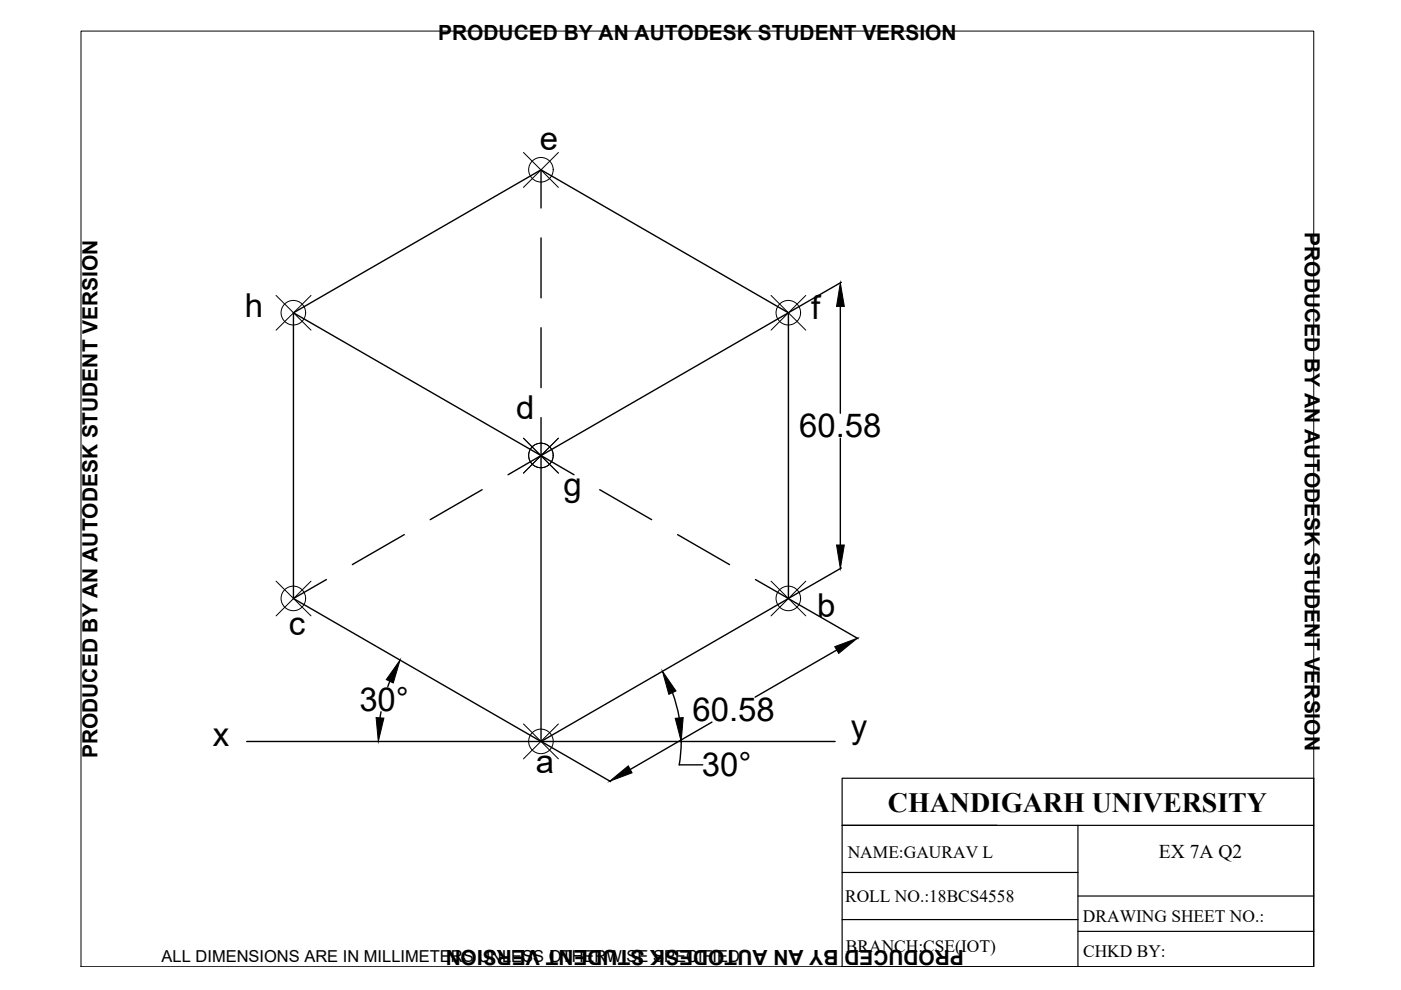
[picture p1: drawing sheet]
<svg xmlns="http://www.w3.org/2000/svg" width="297mm" height="210mm" viewBox="0 0 297 210" stroke-linecap="round" stroke-linejoin="round" font-family="sans-serif">
<!-- layer: thick continuous -->
<g fill="none" stroke="#000" stroke-width=".3">
<path d="M114.7 36l52.5 30.3-52.5 30.3-52.5-30.3M114.7 44.1v-8.1l-52.5 30.3M114.7 50.4v12.7M178.4 59.8l-11.2 6.5M62.2 66.3v60.6M114.7 69.5v12.7M167.2 66.3v60.6M178.2 65v22.6M114.7 88.5v68.7M178.2 92.9v22.7M85.7 113.4l-11 6.3M102.2 103.8l-11 6.4"/>
<path d="M107.7 100.7l7-4.1 7 4.1M127.2 103.8l11 6.4M143.7 113.4l11 6.3M69.2 122.9l-7 4M160.2 122.9l7 4-52.5 30.3-52.5-30.3M167.2 126.9l14.7 8.5M177.4 137.8l-17.3 10M178.4 120.4l-11.2 6.5M52.3 157.2h124.8M80.8 150.9l-.2 1.3M82.6 144.4l-.4 1.2M114.8 157.2l14.7 8.5"/>
<path d="M142.6 146.8l.8 2.7 .6 2.7M144.4 157.2l-.4 5M150.9 153.1l-17.3 10M144 162.2h5"/>
</g>
<g fill="none" stroke="#000" stroke-width=".21">
<path d="M17.2 6.6h261.3v198.4h-261.3zM111 32.3l7.4 7.4M118.4 32.3l-7.4 7.4M58.5 62.6l7.4 7.4M65.9 62.6l-7.4 7.4M163.5 62.6l7.3 7.4M170.8 62.6l-7.3 7.4M111 92.9l7.4 7.4M118.4 92.9l-7.4 7.4M58.5 123.2l7.4 7.4M65.9 123.2l-7.4 7.4M163.5 123.2l7.3 7.4"/>
<path d="M170.8 123.2l-7.3 7.4M111 153.5l7.4 7.4M118.4 153.5l-7.4 7.4"/>
<circle cx="114.7" cy="36" r="2.6"/>
<circle cx="62.2" cy="66.3" r="2.6"/>
<circle cx="167.1" cy="66.3" r="2.6"/>
<circle cx="114.7" cy="96.6" r="2.6"/>
<circle cx="62.2" cy="126.9" r="2.6"/>
<circle cx="167.1" cy="126.9" r="2.6"/>
<circle cx="114.7" cy="157.2" r="2.6"/>
</g>
<path d="M178.2 60l.8 5h-1.6zM177.4 115.6h1.6l-.8 5zM177 137.1l4.8-1.8-4 3.2zM79.7 152.1l1.7 .2-1.2 4.9zM84.8 139.9l-1.4 4.9-1.5-.7zM140.4 142.3l2.9 4.2-1.5 .7zM143.2 152.3l1.7-.2-.5 5.1zM129.3 165.6l3.9-3.2 .8 1.5z" fill="#000" stroke="#000" stroke-width=".21"/>
<!-- layer: 0 -->
<path d="M178.5 165h100v40h-100zM178.5 175h100M228.5 175v30M178.5 195h50M178.5 185h50M228.5 190h50M228.5 197.5h50" fill="none" stroke="#000" stroke-width=".25"/>
<g font-size="7">
<text x="114.5" y="31.9">e</text>
<text x="51.9" y="67.1">h</text>
<text x="172" y="67.5">f</text>
<text x="109.4" y="88.9">d</text>
<text x="169.4" y="92.7">60.58</text>
<text x="119.5" y="105.3">g</text>
<text x="173.3" y="130.9">b</text>
<text x="61.2" y="134.6">c</text>
<text x="76.2" y="150.7">30°</text>
<text x="146.8" y="152.9">60.58</text>
<text x="45.2" y="158.1">x</text>
<text x="180.4" y="156.4">y</text>
<text x="113.6" y="164">a</text>
<text x="148.8" y="164.6">30°</text>
</g>
<text font-size="5.9" x="188.2" y="172.2">CHANDIGARH UNIVERSITY</text>
<g font-size="4.4">
<text x="92.9" y="8.5">PRODUCED BY AN AUTODESK STUDENT VERSION</text>
<text x="276.6" y="49.3" transform="rotate(90 276.6 49.3)">PRODUCED BY AN AUTODESK STUDENT VERSION</text>
<text x="20.6" y="160.7" transform="rotate(-90 20.6 160.7)">PRODUCED BY AN AUTODESK STUDENT VERSION</text>
<text x="204.4" y="201.5" transform="rotate(180 204.4 201.5)">PRODUCED BY AN AUTODESK STUDENT VERSION</text>
</g>
<text font-size="4.1" x="245.7" y="182">EX 7A Q2</text>
<g font-size="3.7">
<text x="179.7" y="182">NAME:GAURAV L</text>
<text x="179.2" y="191.2">ROLL NO.:18BCS4558</text>
<text x="229.6" y="195.4">DRAWING SHEET NO.:</text>
<text x="179.4" y="201.9">BRANCH:CSE(IOT)</text>
<text x="229.6" y="202.8">CHKD BY:</text>
</g>
<text font-size="3.5" x="34.3" y="203.9">ALL DIMENSIONS ARE IN MILLIMETERS UNLESS OTHERWISE SPECIFIED</text>
</svg>
